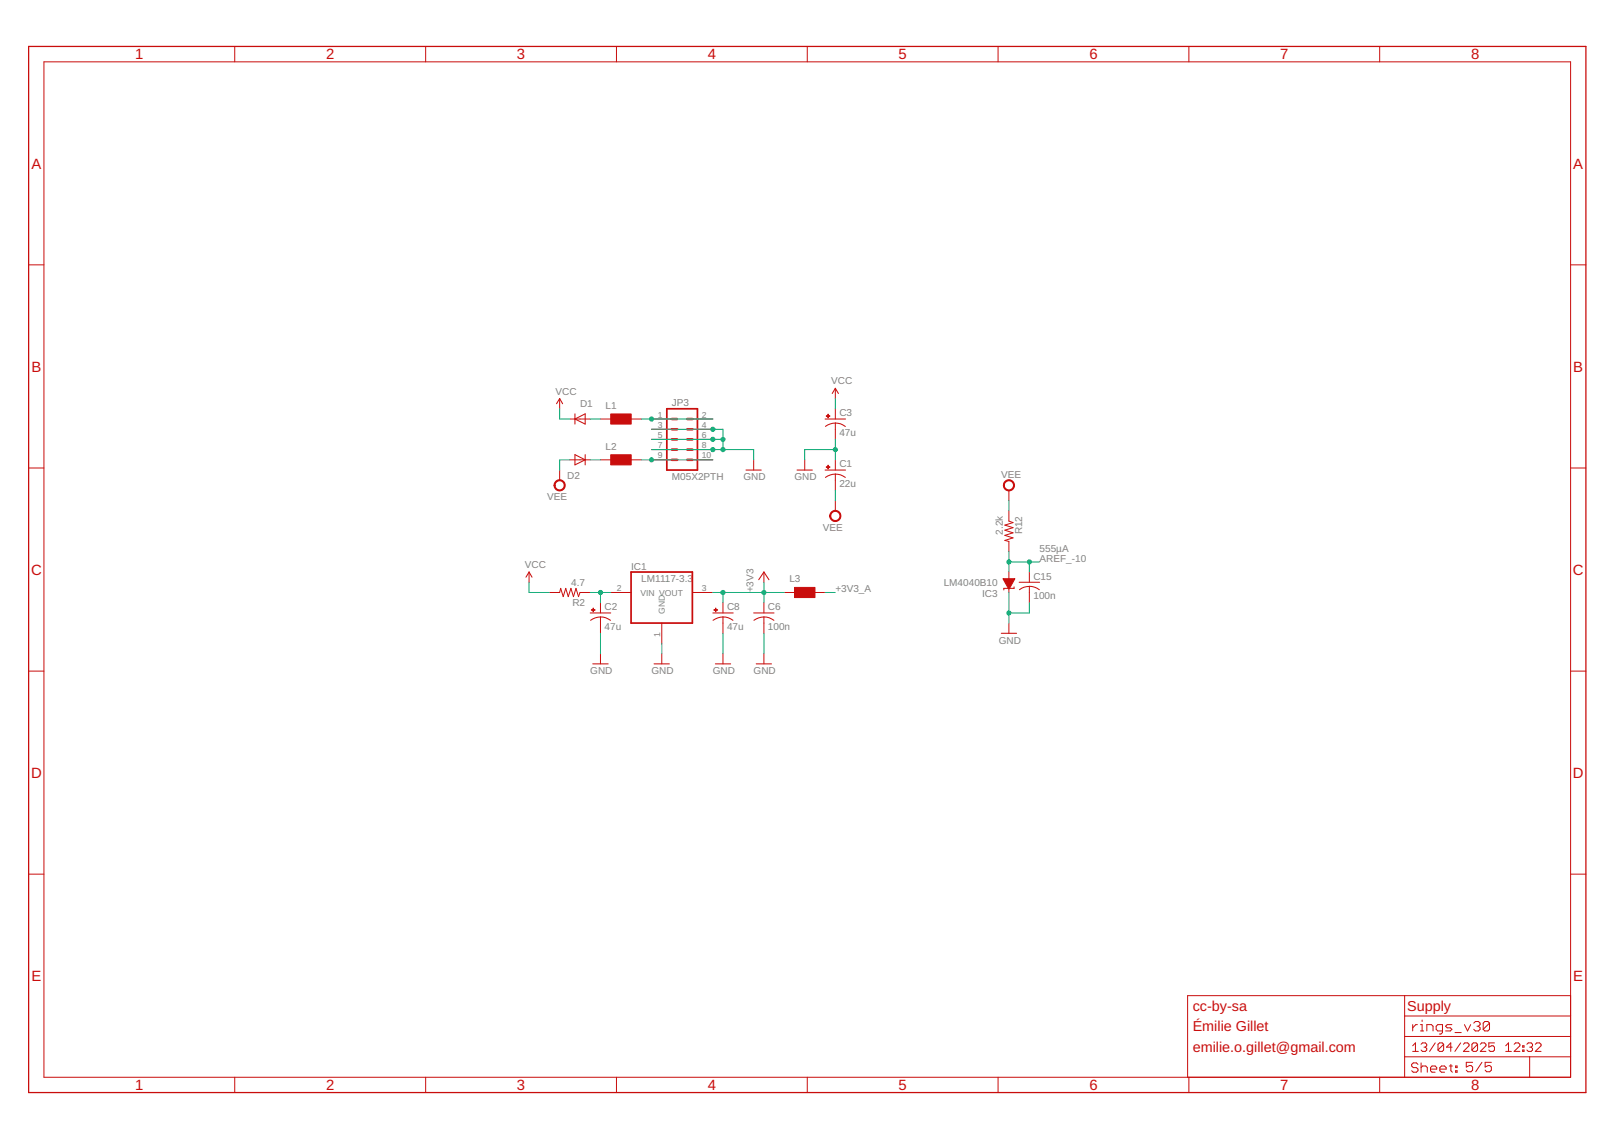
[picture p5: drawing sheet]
<svg xmlns="http://www.w3.org/2000/svg" width="297mm" height="210mm" viewBox="0 0 297 210" stroke-linecap="round" stroke-linejoin="round" font-family="sans-serif">
<g fill="none" stroke="#c90d0c" stroke-width=".19">
<path d="M102.4 74.3l.6-.9 .5 .9M105.8 77.2l1.9-1v1.9zM105.8 76.2v1.9M151.8 77.2h3.8M151.9 78.5a3 3 0 0 1 3.7 0M153.2 72.5l.5-1 .6 1M105.8 83.7l1.9 1-1.9 .9zM107.7 83.7v1.9M137.3 86.6h2.8M146.7 86.6h2.8M151.8 86.6h3.8M151.9 87.9a3 3 0 0 1 3.7 0"/>
<path d="M96.8 106.3l.6-1 .5 1M108.6 112.9h3.8M108.7 114.2a3 3 0 0 1 3.7 0M131.2 112.9h3.7M131.2 114.2a3 3 0 0 1 3.7 0M138.7 112.9h3.8M138.7 114.2a3.1 3.1 0 0 1 3.7 0M139.6 106.7l1-1.4 .9 1.4M184.3 116.6h2.8M186.6 108.1v.2h-1.9v.3M187.6 107.2h3.7M189.4 107.9a3.1 3.1 0 0 1 1.9 .7"/>
<path d="M189.4 108a2.79 2.79 0 0 0-1.8 .6M109.1 122.2h2.8M120.4 122.2h2.8M131.7 122.2h2.8M139.2 122.2h2.8"/>
</g>
<g fill="none" stroke="#c90d0c" stroke-width=".18">
<path d="M8.1 11.4h281v187h-281zM43.2 8.6v2.8M78.3 8.6v2.8M113.5 8.6v2.8M148.6 8.6v2.8M183.7 8.6v2.8M218.8 8.6v2.8M253.9 8.6v2.8M5.3 48.8h2.8M289.1 48.8h2.8M103 73.4v1.9M104.9 77.2h3.7"/>
<path d="M110.5 77.2h1.9M116.1 77.2h1.9M119.9 77.2h3.8M119.9 79h3.8M127.4 77.2h3.8M127.4 79h3.8M153.7 71.5v1.9M153.7 75.3v1.9M153.7 77.9v3M5.3 86.2h2.8M103 86.6v1.8M104.9 84.7h3.7"/>
<path d="M110.5 84.7h1.9M116.1 84.7h1.9M119.9 84.7h3.8M119.9 82.8h3.8M119.9 80.9h3.8M127.4 84.7h3.8M127.4 82.8h3.8M127.4 80.9h3.8M138.7 84.7v1.9M148.1 84.7v1.9M153.7 84.7v1.9M153.7 87.3v3"/>
<path d="M153.7 92.2v1.9M185.7 90.3v1.9M185.7 94.1v1.8l.7 .3-1.5 .5 1.5 .5-1.5 .4 1.5 .5-1.5 .5 1.5 .4-1.5 .5 .8 .2v1.9M289.1 86.2h2.8M97.4 105.3v1.9M101.1 109.1h1.9l.2-.8 .5 1.6 .4-1.6 .5 1.6 .5-1.6 .4 1.6 .5-1.6 .5 1.6 .2-.8h1.9M110.5 111v1.9M110.5 113.6v3M112.4 109.1h3.7M121.8 114.7v3.8M127.4 109.1h3.8M133.1 111v1.9"/>
<path d="M133.1 113.6v3M140.6 105.3v1.9M140.6 111v1.9M140.6 113.6v3M144.3 109.1h1.9M150 109.1h1.8M185.7 105.3v3.8M185.7 114.7v1.9M189.4 105.3v1.9M189.4 108v3M5.3 123.6h2.8M110.5 120.4v1.8"/>
<path d="M121.8 120.4v1.8M133.1 120.4v1.8M140.6 120.4v1.8M289.1 123.6h2.8M5.3 161h2.8M289.1 161h2.8M43.2 198.4v2.8M78.3 198.4v2.8M113.5 198.4v2.8M148.6 198.4v2.8M183.7 198.4v2.8M218.8 198.4v2.8"/>
<path d="M253.9 198.4v2.8M258.5 194.6h30.6M258.5 183.3v15.1M258.5 190.8h30.6M258.5 187.1h30.6M260 188.7v1.1M260 192.6l.5-.6v1.6M260 193.6h1M260.9 188.7h-.3l-.6 .6M261 196l-.3-.3h-.6l-.3 .3v.3l.3 .3h.6l.3 .2v.3l-.3 .3h-.6l-.3-.3M261.4 188.7h.3v1.1M261.4 189.8h.6"/>
<path d="M261.5 192.3l.3-.3h.5l.3 .3v.3l-.3 .2M261.5 195.7v1.7M261.5 196.6l.3-.3h.6l.3 .3v.8M261.7 187.8v.3M262.1 192.8h.2M262.3 192.8l.3 .3v.2l-.3 .3h-.5l-.3-.3M262.6 189.8v-1.1h.8l.3 .3v.8M263.3 196.8h1.1v-.2l-.3-.3h-.6l-.2 .3v.5l.2 .3h.6M264.1 192l-1 1.6M265 196.8h1.1v-.2l-.2-.3h-.6l-.3 .3v.5l.3 .3h.6M265.5 189.8h-.9l-.3-.3v-.5l.3-.3h.9v1.4l-.3 .3h-.3M265.7 192.3v1l-.3 .3h-.5l-.3-.3"/>
<path d="M265.7 192.3l-.3-.3h-.5l-.3 .3v1M265.7 192.3l-1.1 1M266.7 196.3h.6M267 196v1.1l.3 .3M267.2 188.7h-.9l-.3 .3 .3 .3h.6l.3 .2-.3 .3h-.9M267.3 192.8h-1.1l.8-.8v1.6M267.8 190.1h1.1M267.9 196.3h.3v.3h-.3zM267.9 197.1h.3v.3h-.3zM268.8 192l-1 1.6M269.3 192.3l.3-.3h.5l.3 .3v.3l-1.1 1h1.1M269.5 188.7l.6 1.1 .6-1.1"/>
<path d="M271 195.6h-1.1v.9l.5-.3h.3l.3 .3v.5l-.3 .3h-.5l-.3-.3M271.2 188.4l.3-.3h.6l.3 .3v.3l-.3 .3M271.8 189h.3M271.9 192.3v1l-.2 .3h-.6l-.2-.3M271.9 192.3l-.2-.3h-.6l-.2 .3v1M271.9 192.3l-1 1M272.1 189l.3 .3v.2l-.3 .3h-.6l-.3-.3M272.4 192.3l.3-.3h.5l.3 .3v.3l-1.1 1h1.1M272.7 195.6l-1.1 1.7M274.1 188.4v1.1l-.3 .3h-.5l-.3-.3M274.1 188.4l-.3-.3h-.5l-.3 .3v1.1M274.1 188.4l-1.1 1.1"/>
<path d="M274.5 195.6h-1.2v.9l.6-.3h.3l.3 .3v.5l-.3 .3h-.6l-.3-.3M275 192h-1v.8l.5-.2h.3l.2 .2v.5l-.2 .3h-.5l-.3-.3M277.1 193.6h1.1M277.1 192.6l.5-.6v1.6M278.7 192.3l.2-.3h.5l.3 .3v.3l-1 1h1M280.2 193.3h.3v.3h-.3zM280.2 192.6h.3v.2h-.3zM281 192.3l.3-.3h.5l.2 .3v.3l-.2 .2M281.5 192.8h.3M281.5 194.6v3.8M281.8 192.8l.2 .3v.2l-.2 .3h-.5l-.3-.3M282.6 192.3l.2-.3h.5l.3 .3v.3l-1 1h1"/>
<path d="M289.1 183.3h-70.5v15.1"/>
</g>
<g fill="#c90d0c" stroke="#c90d0c" stroke-width=".18">
<path d="M184.6 106.6h2.2l-1.1 1.8h-.1z" fill-rule="evenodd"/>
<path d="M185 88.6a1.03 1.03 0 0 1 1.6 .3 1.03 1.03 0 0 1-.7 1.5 1.03 1.03 0 0 1-1.2-1h.1a.85 .85 0 0 1 1.2-.8 .85 .85 0 0 1 .3 1.4 .85 .85 0 0 1-1.4-.4l-.1-.2h-.1v-.4z" fill-rule="evenodd"/>
<path d="M102.3 88.6a1.03 1.03 0 0 1 1.6 .3 1.03 1.03 0 0 1-.7 1.5 1.03 1.03 0 0 1-1.2-1h.2a.84 .84 0 0 1 1.1-.8 .84 .84 0 0 1 .3 1.4 .84 .84 0 0 1-1.4-.4v-.2h-.2v-.4z" fill-rule="evenodd"/>
<path d="M153.1 94.2a1.03 1.03 0 0 1 1.6 .4 1.03 1.03 0 0 1-.8 1.4 1.03 1.03 0 0 1-1.2-1h.2a.85 .85 0 0 1 1.2-.8 .85 .85 0 0 1 .2 1.4 .85 .85 0 0 1-1.4-.4v-.2h-.2v-.3z" fill-rule="evenodd"/>
</g>
<g fill="#c90d0c" stroke="#c90d0c" stroke-width=".18">
<path d="M131.4 112.3l.7 .1z"/>
<path d="M131.7 112l.1 .6z"/>
<path d="M146.2 108.2h3.8v1.8h-3.8z"/>
<path d="M108.8 112.3l.7 .1z"/>
<path d="M109.1 112l.1 .6z"/>
<path d="M152.1 76.6h.6z"/>
<path d="M152.4 76.3v.6z"/>
<path d="M152.1 86h.6z"/>
<path d="M152.4 85.7v.6z"/>
<path d="M112.4 76.2h3.8v1.9h-3.8z"/>
<path d="M112.4 83.7h3.8v1.9h-3.8z"/>
</g>
<path d="M122.7 75.3h5.7v11.3h-5.7zM116.1 105.3h11.3v9.4h-11.3z" fill="none" stroke="#c90d0c" stroke-width=".32"/>
<path d="M123.7 77.2h.9M123.7 79h.9M126.5 77.2h.9M126.5 79h.9M123.7 80.9h.9M123.7 82.8h.9M123.7 84.7h.9M126.5 80.9h.9M126.5 82.8h.9M126.5 84.7h.9" fill="none" stroke="#c90d0c" stroke-width=".47"/>
<path d="M5.3 8.6h286.6v192.6h-286.6z" fill="none" stroke="#c90d0c" stroke-width=".23"/>
<g fill="none" stroke="#0dab76" stroke-width=".18">
<path d="M103 75.3v1.9h1.9M108.6 77.2h1.9M118 77.2h13.2M119.9 79h13.2v3.8M153.7 73.4v1.9M104.9 84.7h-1.9v1.9M108.6 84.7h1.9M118 84.7h13.2M119.9 80.9h13.2M119.9 82.8h18.8v1.9M153.7 82.8h-5.6v1.9M153.7 80.9v3.8"/>
<path d="M153.7 90.3v1.9M185.7 92.2v1.9M97.4 107.2v1.9h3.7M108.6 109.1h3.8M110.5 109.1v1.9M110.5 116.6v3.8M121.8 118.5v1.9M131.2 109.1h13.1M133.1 109.1v1.9M133.1 116.6v3.8M140.6 107.2v3.8M140.6 116.6v3.8"/>
<path d="M151.8 109.1h1.9M185.7 101.6v3.7M185.7 109.1v5.6M185.7 103.5h5.6M189.4 103.5v1.8M189.4 111v1.9h-3.7"/>
</g>
<g fill="#0dab76" stroke="#0dab76" stroke-width=".18">
<circle cx="185.7" cy="112.9" r=".38"/>
<circle cx="133.1" cy="80.9" r=".38"/>
<circle cx="133.1" cy="82.8" r=".38"/>
<circle cx="131.2" cy="82.8" r=".38"/>
<circle cx="131.2" cy="80.9" r=".38"/>
<circle cx="131.2" cy="79" r=".38"/>
<circle cx="153.7" cy="82.8" r=".38"/>
<circle cx="189.4" cy="103.5" r=".38"/>
<circle cx="185.7" cy="103.5" r=".38"/>
<circle cx="119.9" cy="77.2" r=".38"/>
<circle cx="119.9" cy="84.7" r=".38"/>
<circle cx="140.6" cy="109.1" r=".38"/>
<circle cx="133.1" cy="109.1" r=".38"/>
<circle cx="110.5" cy="109.1" r=".38"/>
</g>
<g font-size="2.7" fill="#c90d0c">
<text x="24.9" y="10.9">1</text>
<text x="60" y="10.9">2</text>
<text x="95.1" y="10.9">3</text>
<text x="130.2" y="10.9">4</text>
<text x="165.4" y="10.9">5</text>
<text x="200.5" y="10.9">6</text>
<text x="235.6" y="10.9">7</text>
<text x="270.7" y="10.9">8</text>
<text x="5.8" y="31">A</text>
<text x="289.5" y="31">A</text>
<text x="5.8" y="68.4">B</text>
<text x="289.5" y="68.4">B</text>
<text x="5.7" y="105.8">C</text>
<text x="289.5" y="105.8">C</text>
<text x="5.7" y="143.2">D</text>
<text x="289.5" y="143.2">D</text>
<text x="5.8" y="180.6">E</text>
<text x="289.5" y="180.6">E</text>
<text x="24.9" y="200.7">1</text>
<text x="60" y="200.7">2</text>
<text x="95.1" y="200.7">3</text>
<text x="130.2" y="200.7">4</text>
<text x="165.4" y="200.7">5</text>
<text x="200.5" y="200.7">6</text>
<text x="235.6" y="200.7">7</text>
<text x="270.7" y="200.7">8</text>
</g>
<g font-size="2.6" fill="#c90d0c">
<text x="219.5" y="186.1">cc-by-sa</text>
<text x="219.5" y="189.9">Émilie Gillet</text>
<text x="259" y="186.1">Supply</text>
<text x="219.5" y="193.7">emilie.o.gillet@gmail.com</text>
</g>
<g font-size="1.8" fill="#808080">
<text x="153" y="70.8">VCC</text>
<text x="102.2" y="72.6">VCC</text>
<text x="106.8" y="74.9">D1</text>
<text x="111.5" y="75.3">L1</text>
<text x="123.7" y="74.7">JP3</text>
<text x="154.5" y="76.7">C3</text>
<text x="111.5" y="82.8">L2</text>
<text x="154.5" y="80.2">47u</text>
<text x="104.4" y="88.2">D2</text>
<text x="123.7" y="88.4">M05X2PTH</text>
<text x="136.8" y="88.4">GND</text>
<text x="146.2" y="88.4">GND</text>
<text x="154.5" y="89.6">22u</text>
<text x="154.5" y="86.1">C1</text>
<text x="184.3" y="88">VEE</text>
<text x="100.7" y="92.1">VEE</text>
<text x="151.5" y="97.7">VEE</text>
<text x="184.6" y="98.5" transform="rotate(-90 184.6 98.5)">2.2k</text>
<text x="188.1" y="98.4" transform="rotate(-90 188.1 98.4)">R12</text>
<text x="191.3" y="101.6">555µA</text>
<text x="96.6" y="104.6">VCC</text>
<text x="105.1" y="108">4.7</text>
<text x="116.1" y="104.9">IC1</text>
<text x="118" y="107.2">LM1117-3.3</text>
<text x="145.3" y="107.2">L3</text>
<text x="173.7" y="107.9">LM4040B10</text>
<text x="190.2" y="106.7">C15</text>
<text x="191.3" y="103.5">AREF_-10</text>
<text x="105.3" y="111.5">R2</text>
<text x="111.3" y="112.4">C2</text>
<text x="133.8" y="112.4">C8</text>
<text x="138.7" y="109.1" transform="rotate(-90 138.7 109.1)">+3V3</text>
<text x="141.3" y="112.4">C6</text>
<text x="153.7" y="109.1">+3V3_A</text>
<text x="180.8" y="109.9">IC3</text>
<text x="190.2" y="110.3">100n</text>
<text x="111.3" y="116">47u</text>
<text x="133.8" y="116">47u</text>
<text x="141.3" y="116">100n</text>
<text x="183.8" y="118.5">GND</text>
<text x="108.6" y="124.1">GND</text>
<text x="119.9" y="124.1">GND</text>
<text x="131.2" y="124.1">GND</text>
<text x="138.7" y="124.1">GND</text>
</g>
<g font-size="1.6" fill="#808080">
<text x="121" y="76.9">1</text>
<text x="129.2" y="76.9">2</text>
<text x="121" y="82.5">7</text>
<text x="121" y="80.6">5</text>
<text x="121" y="78.8">3</text>
<text x="129.2" y="82.5">8</text>
<text x="129.2" y="80.6">6</text>
<text x="129.2" y="78.8">4</text>
<text x="121" y="84.4">9</text>
<text x="129.2" y="84.4">10</text>
<text x="113.5" y="108.8">2</text>
<text x="117.9" y="109.7">VIN VOUT</text>
<text x="122.4" y="113" transform="rotate(-90 122.4 113)">GND</text>
<text x="129.2" y="108.8">3</text>
<text x="121.5" y="117.3" transform="rotate(-90 121.5 117.3)">1</text>
</g>
</svg>
